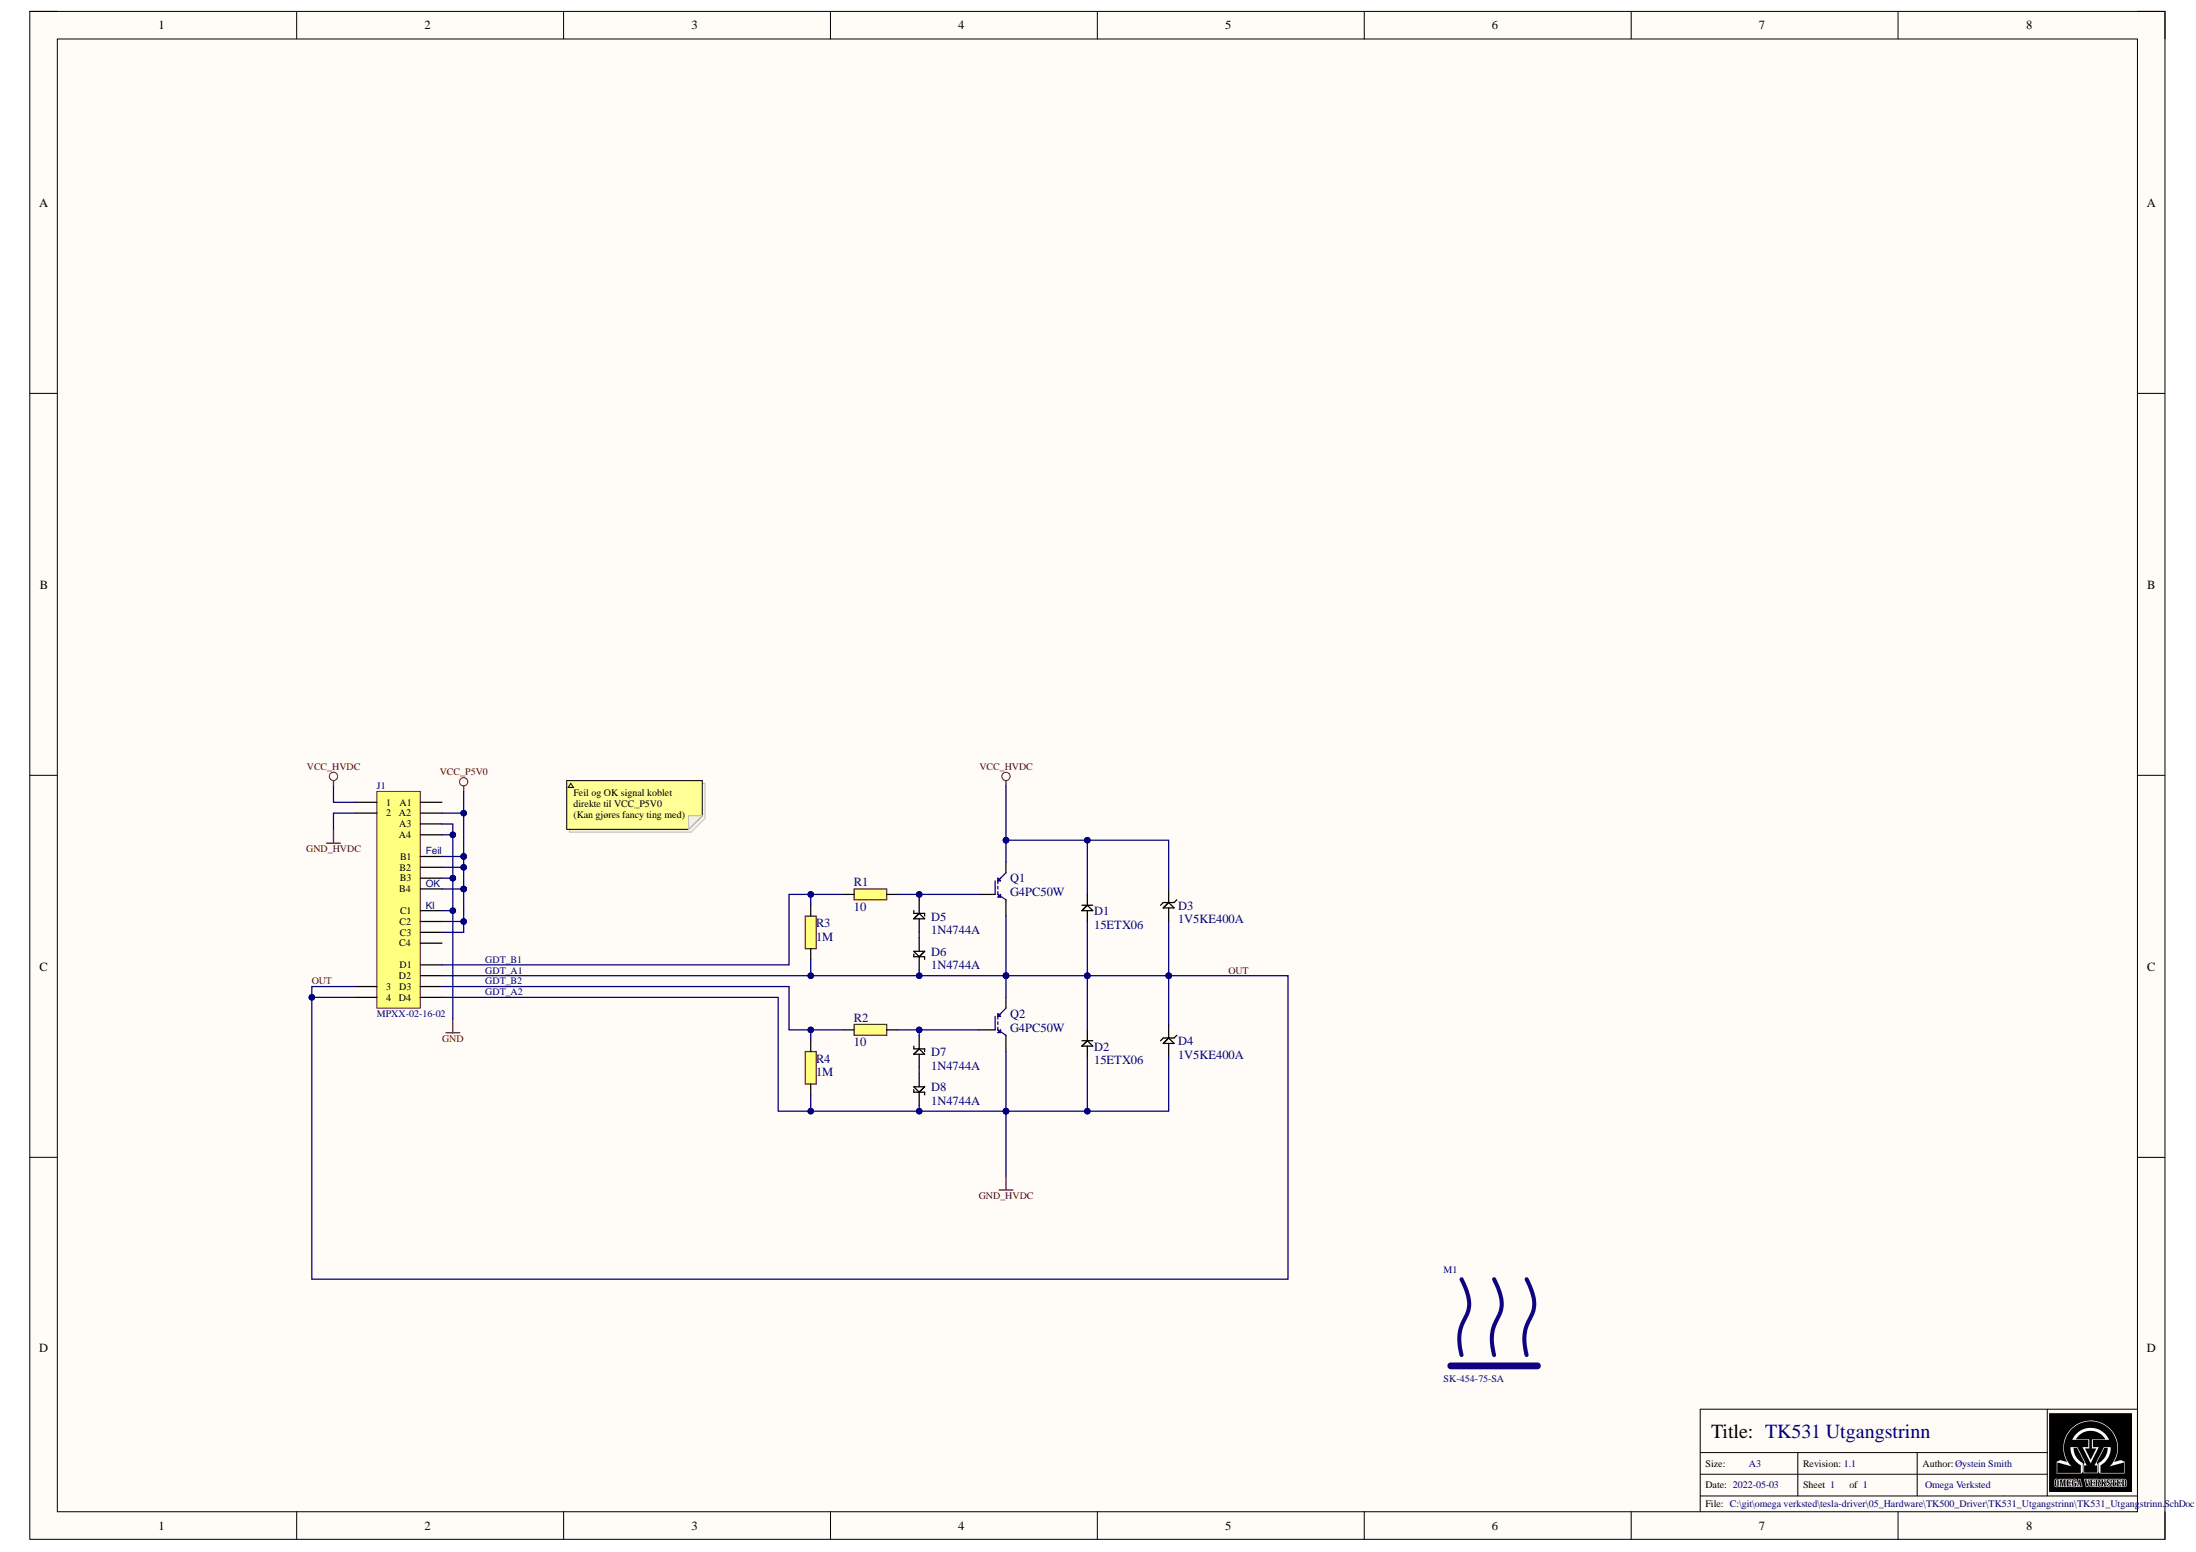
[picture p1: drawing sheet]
# Altium project TK531_Utgangstrinn.PrjPcb
1 sheet, 16 parts. Net scope: global (net labels, ports and power ports of the same name join across sheets).
Board file: TK531_Utgangstrinn.PcbDoc

## Sheet TK531_Utgangstrinn.SchDoc: TK531 Utgangstrinn
size A3; Author: Øystein Smith; Organization: Omega Verksted; DocumentNumber: 1; Revision: 1.1; SheetNumber: 1; SheetTotal: 1

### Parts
D1  15ETX06  [TO-220-2P]
D2  15ETX06  [TO-220-2P]
D3  1V5KE400A  [DO-201]
D4  1V5KE400A  [DO-201]
D5  1N4744A  [DO-41]
D6  1N4744A  [DO-41]
D7  1N4744A  [DO-41]
D8  1N4744A  [DO-41]
J1  MPXX-02-16-02  [MPTC-02-16-02-01-03-L-RA-SD]
M1  SK-454-75-SA  [SK-454-75-SA]
Q1  G4PC50W  [TO-247]
Q2  G4PC50W  [TO-247]
R1  10  [RESA_0.25W]
R2  10  [RESA_0.25W]
R3  1M  [RESC0603(1608)_N]
R4  1M  [RESC0603(1608)_N]

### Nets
GND: J1.7(A3) J1.8(A4) J1.11(B3) J1.13(C1)
GND_HVDC: D2.3(A) D4.1(A) D8.2(K) J1.2 J1.20(D4) Q2.3(E) R4.1
VCC_HVDC: D1.1(K) D3.2(K) J1.1 Q1.2(C)
VCC_P5V0: J1.6(A2) J1.9(B1) J1.10(B2) J1.12(B4) J1.14(C2) J1.15(C3)
OUT: D1.3(A) D2.1(K) D3.1(A) D4.2(K) D6.2(K) J1.3 J1.4 J1.18(D2) Q1.3(E) Q2.2(C) R3.1
NetD5_1: D5.1(A) D6.1(A)
NetD5_2: D5.2(K) Q1.1(G) R1.2
NetD7_1: D7.1(A) D8.1(A)
NetD7_2: D7.2(K) Q2.1(G) R2.2
NetJ1_17: J1.17(D1) R1.1 R3.2
NetJ1_19: J1.19(D3) R2.1 R4.2

Not connected (* = marked no-connect by the designer): J1 5(A1)* 16(C4)*

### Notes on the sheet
- (near J1) Feil
- Feil og OK signal koblet direkte til VCC_P5V0
  (Kan gjøres fancy ting med)
- (near J1) OK
- (near J1) KI
- GDT_B1
- GDT_B2
- GDT_A1
- GDT_A2
